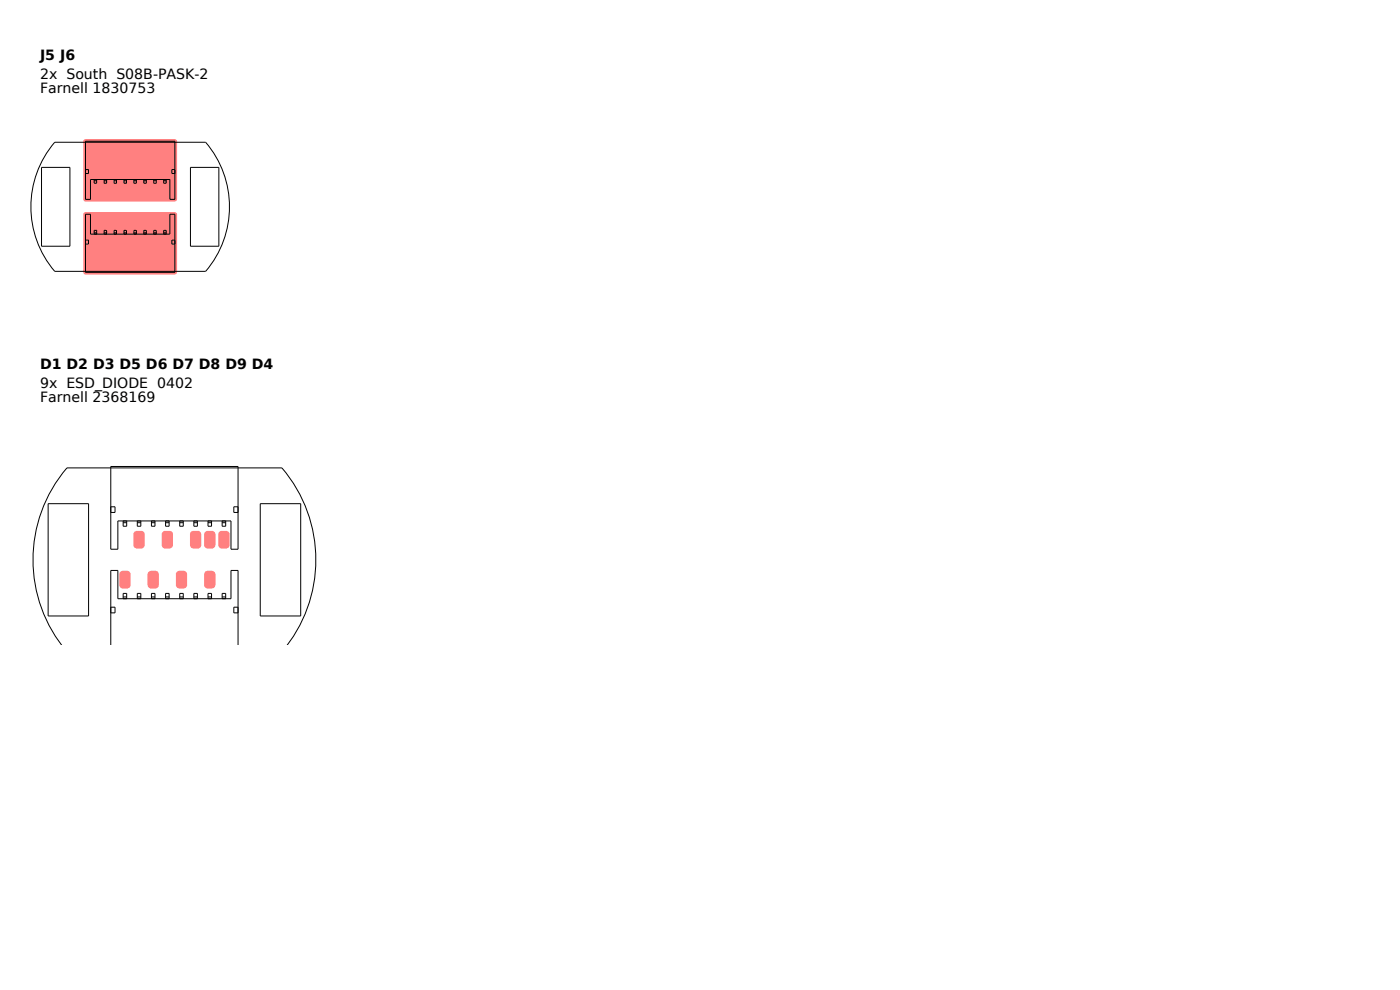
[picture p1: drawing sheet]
<svg xmlns="http://www.w3.org/2000/svg" width="297mm" height="210mm" viewBox="0 0 297 210" stroke-linecap="round" stroke-linejoin="round" font-family="sans-serif">
<g fill="#ff8080">
<path d="M17.9 29.6h19.4l.3 .4-.1 12.5-.5 .3-19.1-.1-.2-.5v-12.2z"/>
<path d="M17.9 45.1h19.4l.3 .4-.1 12.5-.5 .3-19.1-.1-.2-.5v-12.2z"/>
</g>
<g fill="none" stroke="#000" stroke-width=".21">
<path d="M8.8 35.5h6v16.7h-6zM11.6 30.2h32a21.1 21.1 0 0 1 0 27.4h-32a21.1 21.1 0 0 1 0-27.4zM18.1 30h19v12.3h-1.1v-4.2h-16.8v4.2h-1.1zM18.1 36h.7v.8h-.7M20 38.1v.8h.5v-.8M20 38.3h.5M22.1 38.1v.8h.5v-.8M22.1 38.3h.5M24.2 38.1v.8h.5v-.8M24.2 38.3h.5M26.3 38.1v.8h.5v-.8M26.3 38.3h.5"/>
<path d="M28.4 38.1v.8h.5v-.8M28.4 38.3h.5M30.5 38.1v.8h.5v-.8M30.5 38.3h.5M32.6 38.1v.8h.6v-.8M32.6 38.3h.6M34.7 38.1v.8h.6v-.8M34.7 38.3h.6M37.1 36h-.6v.8h.6M40.4 35.5h6v16.7h-6zM18.1 45.5h1.1v4.2h16.8v-4.2h1.1v12.3h-19zM18.1 50.9h.7v.9h-.7"/>
<path d="M20 49.7v-.8h.5v.8M20 49.4h.5M22.1 49.7v-.8h.5v.8M22.1 49.4h.5M24.2 49.7v-.8h.5v.8M24.2 49.4h.5M26.3 49.7v-.8h.5v.8M26.3 49.4h.5M28.4 49.7v-.8h.5v.8M28.4 49.4h.5M30.5 49.7v-.8h.5v.8M30.5 49.4h.5"/>
<path d="M32.6 49.7v-.8h.6v.8M32.6 49.4h.6M34.7 49.7v-.8h.6v.8M34.7 49.4h.6M37.1 50.9h-.6v.9h.6"/>
</g>
<g fill="#ff8080">
<path d="M28.5 112.8a1.59 1.59 0 0 1 2.1 .3l.1 2.5a.75 .75 0 0 1-.7 .8h-.9a.75 .75 0 0 1-.8-.8v-2.2z"/>
<path d="M34.5 112.8a1.59 1.59 0 0 1 2.1 .3l.1 2.5a.75 .75 0 0 1-.7 .8h-.9a.75 .75 0 0 1-.8-.8v-2.2z"/>
<path d="M40.5 112.8a1.59 1.59 0 0 1 2.1 .3l.1 2.5a.75 .75 0 0 1-.7 .8h-.9a.75 .75 0 0 1-.8-.8v-2.2z"/>
<path d="M25.5 121.3a1.59 1.59 0 0 1 2.1 .2l.1 2.6a.75 .75 0 0 1-.7 .7h-.9a.75 .75 0 0 1-.8-.7v-2.3z"/>
<path d="M43.5 121.3a1.59 1.59 0 0 1 2.1 .2l.1 2.6a.75 .75 0 0 1-.7 .7h-.9a.75 .75 0 0 1-.8-.7v-2.3z"/>
<path d="M37.5 121.3a1.59 1.59 0 0 1 2.1 .2l.1 2.6a.75 .75 0 0 1-.7 .7h-.9a.75 .75 0 0 1-.8-.7v-2.3z"/>
<path d="M31.5 121.3a1.59 1.59 0 0 1 2.1 .2l.1 2.6a.75 .75 0 0 1-.7 .7h-.9a.75 .75 0 0 1-.8-.7v-2.3z"/>
<path d="M43.5 112.8a1.59 1.59 0 0 1 2.1 .3l.1 2.5a.75 .75 0 0 1-.7 .8h-.9a.75 .75 0 0 1-.8-.8v-2.2z"/>
<path d="M46.5 112.8a1.59 1.59 0 0 1 2.1 .3l.1 2.5a.75 .75 0 0 1-.7 .8h-.9a.75 .75 0 0 1-.8-.8v-2.2z"/>
</g>
<g fill="none" stroke="#000" stroke-width=".21">
<path d="M23.5 99h27v17.5h-1.5v-6h-24v6h-1.5zM10.2 106.9h8.6v23.8h-8.6zM23.5 107.5h.9v1.2h-.9M26.1 110.5v1.1h.8v-1.1M26.1 110.9h.8M29.1 110.5v1.1h.8v-1.1M29.1 110.9h.8M32.1 110.5v1.1h.8v-1.1M32.1 110.9h.8M35.1 110.5v1.1h.8v-1.1M35.1 110.9h.8M38.1 110.5v1.1h.8v-1.1"/>
<path d="M38.1 110.9h.8M41.1 110.5v1.1h.8v-1.1M41.1 110.9h.8M44.1 110.5v1.1h.8v-1.1M44.1 110.9h.8M47.1 110.5v1.1h.8v-1.1M47.1 110.9h.8M50.5 107.5h-.9v1.2h.9M55.2 106.9h8.6v23.8h-8.6zM13 136.8a30 30 0 0 1 1.2-37.5h45.6a30 30 0 0 1 1.2 37.5M23.5 136.8v-15.8h1.5v6h24v-6h1.5v15.8M23.5 128.8h.9v1.2h-.9"/>
<path d="M26.1 127v-1.1h.8v1.1M26.1 126.6h.8M29.1 127v-1.1h.8v1.1M29.1 126.6h.8M32.1 127v-1.1h.8v1.1M32.1 126.6h.8M35.1 127v-1.1h.8v1.1M35.1 126.6h.8M38.1 127v-1.1h.8v1.1M38.1 126.6h.8M41.1 127v-1.1h.8v1.1M41.1 126.6h.8"/>
<path d="M44.1 127v-1.1h.8v1.1M44.1 126.6h.8M47.1 127v-1.1h.8v1.1M47.1 126.6h.8M50.5 128.8h-.9v1.2h.9"/>
</g>
<g font-size="3">
<text x="8.5" y="12.8">J5 J6</text>
<text x="8.5" y="16.8">2x South S08B-PASK-2</text>
<text x="8.5" y="19.8">Farnell 1830753</text>
<text x="8.5" y="78.3">D1 D2 D3 D5 D6 D7 D8 D9 D4</text>
<text x="8.5" y="82.3">9x ESD_DIODE 0402</text>
<text x="8.5" y="85.3">Farnell 2368169</text>
</g>
</svg>
